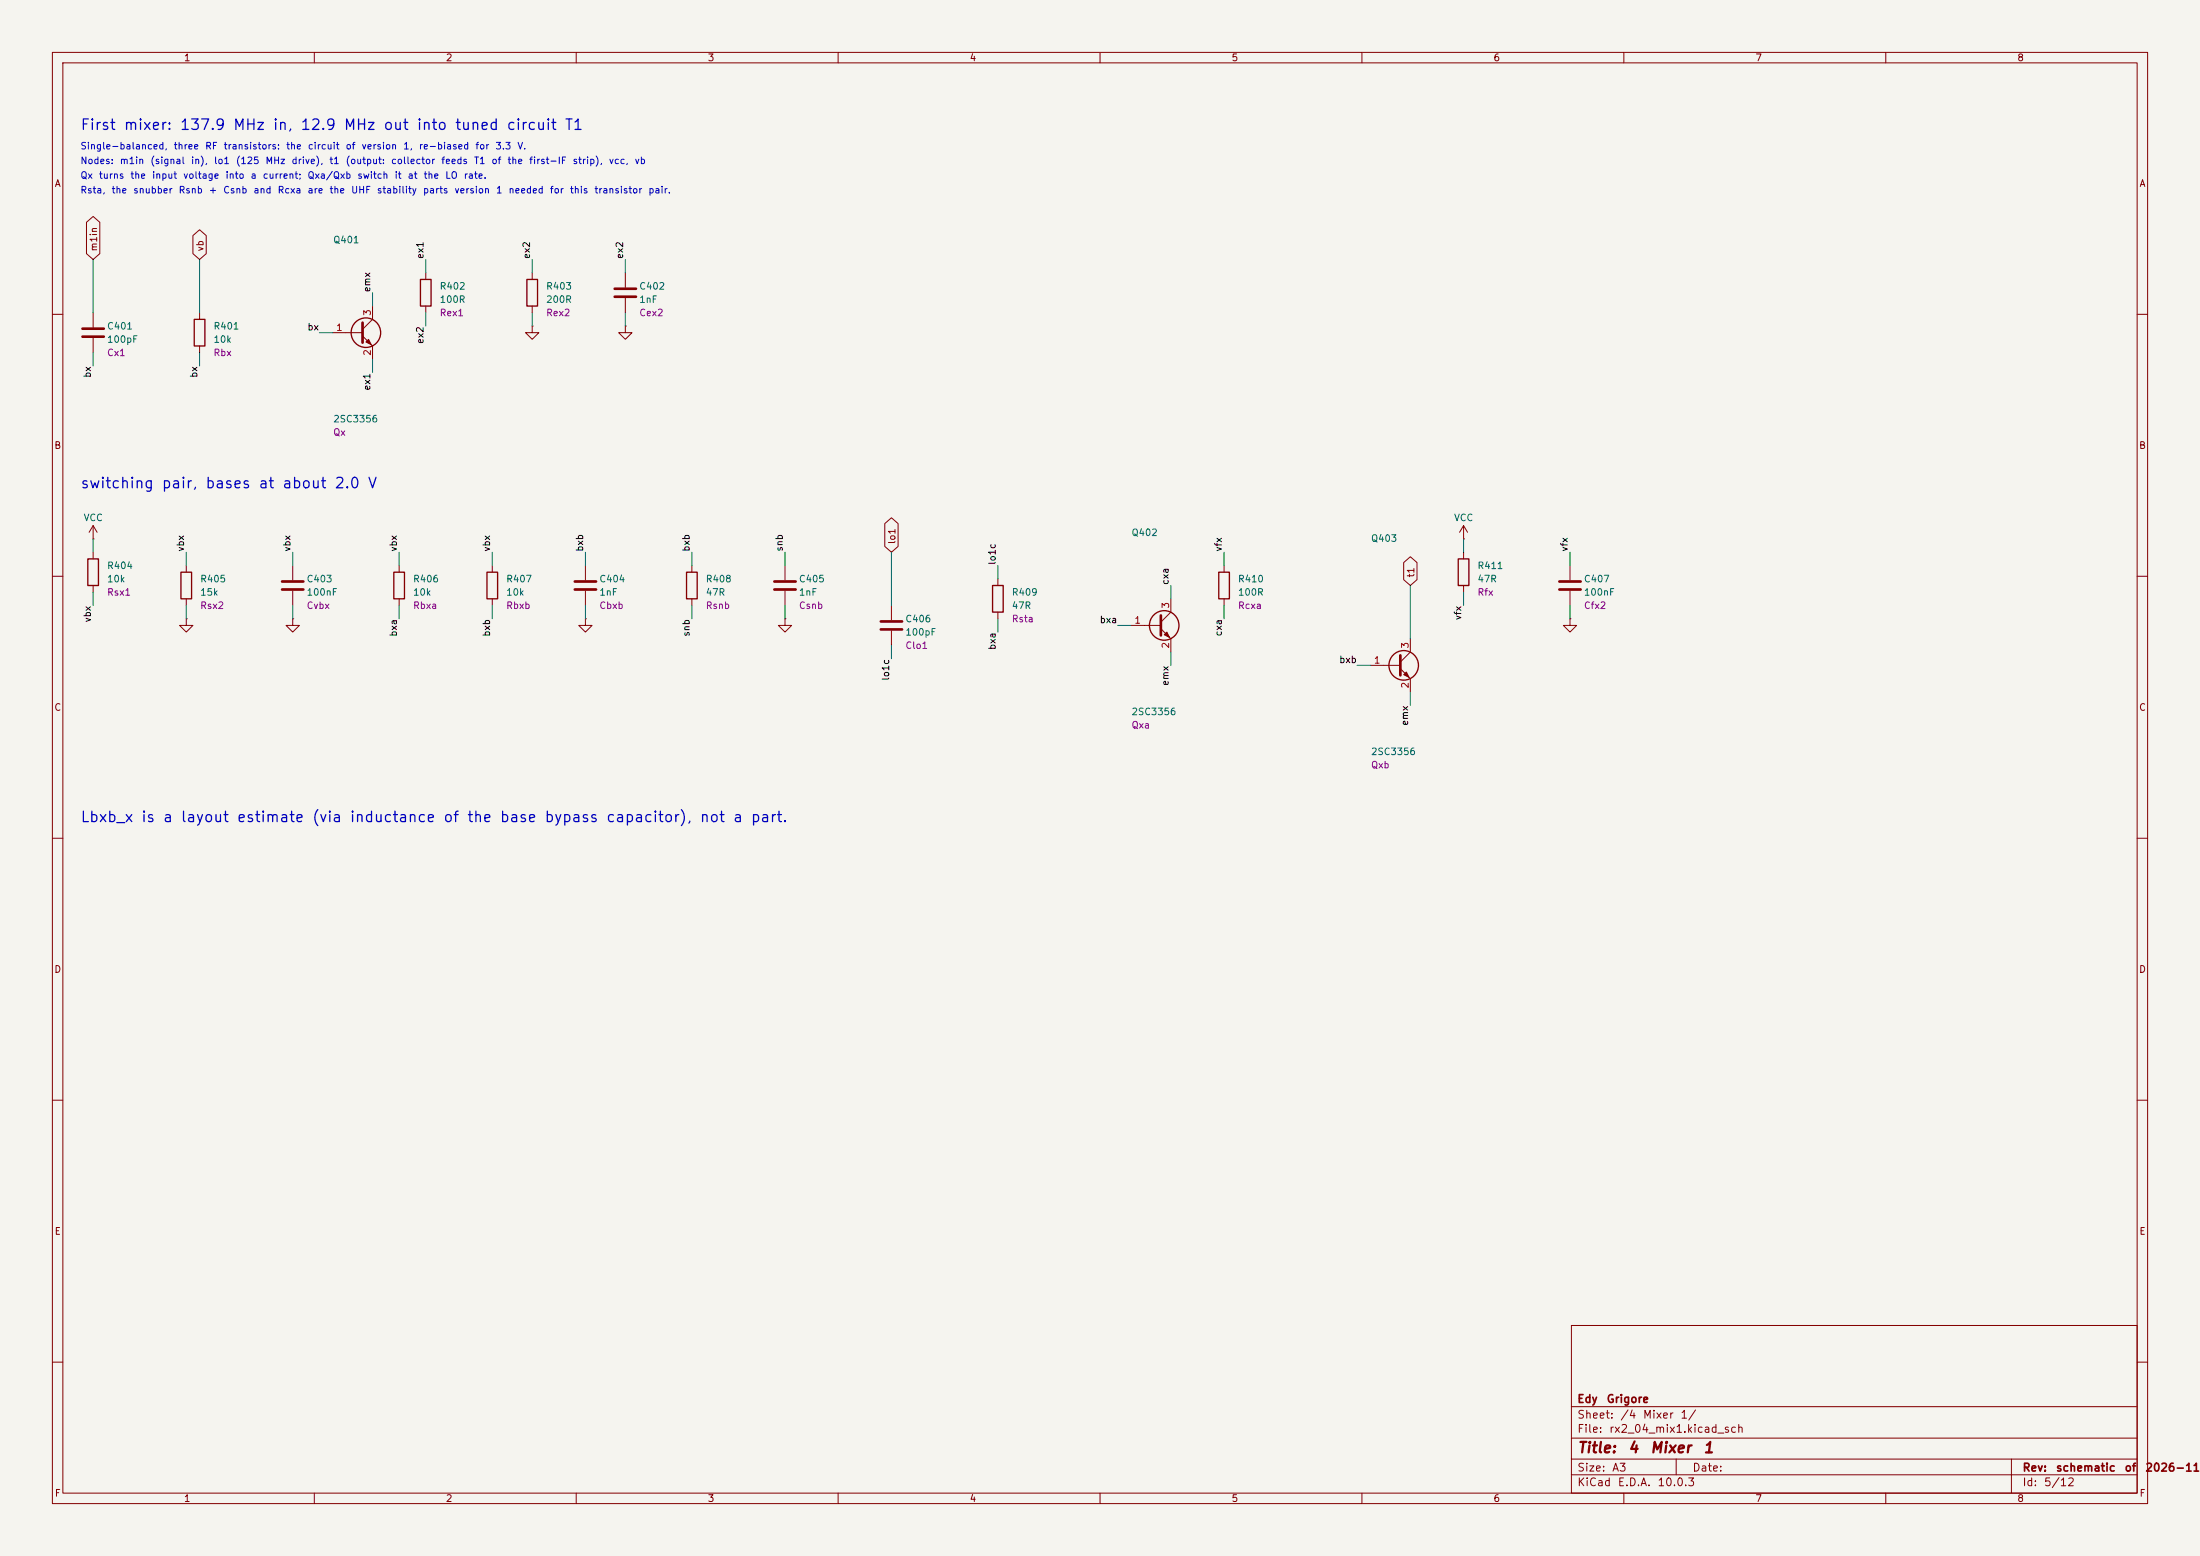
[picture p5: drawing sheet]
(kicad_sch
 (version 20251024)
 (generator "eeschema")
 (generator_version "10.0")
 (paper "A3")
 (title_block
  (title "4 Mixer 1")
  (rev "schematic of 2026-11-14")
  (company "Edy Grigore"))
 (lib_symbols
  (symbol "Device:C"
   (pin_numbers (hide yes))
   (pin_names
    (offset 0.254)) (exclude_from_sim no) (in_bom yes) (on_board yes)
   (in_pos_files yes)
   (duplicate_pin_numbers_are_jumpers no)
   (property "Reference" "C" (at 0.635 2.54 0) (show_name no) (do_not_autoplace no) (effects (font (size 1.27 1.27)) (justify left)))
   (property "Value" "C" (at 0.635 -2.54 0) (show_name no) (do_not_autoplace no) (effects (font (size 1.27 1.27)) (justify left)))
   (property "Footprint" "" (at 0.9652 -3.81 0) (show_name no) (do_not_autoplace no) (hide yes) (effects (font (size 1.27 1.27))))
   (property "Datasheet" "" (at 0 0 0) (show_name no) (do_not_autoplace no) (hide yes) (effects (font (size 1.27 1.27))))
   (property "Description" "Unpolarized capacitor" (at 0 0 0) (show_name no) (do_not_autoplace no) (hide yes) (effects (font (size 1.27 1.27))))
   (symbol "C_0_1"
    (polyline (pts (xy -2.032 0.762) (xy 2.032 0.762)) (stroke (width 0.508) (type default)) (fill (type none)))
    (polyline (pts (xy -2.032 -0.762) (xy 2.032 -0.762)) (stroke (width 0.508) (type default)) (fill (type none))))
   (symbol "C_1_1"
    (pin passive line (at 0 3.81 270) (length 2.794) (name "" (effects (font (size 1.27 1.27)))) (number "1" (effects (font (size 1.27 1.27)))))
    (pin passive line (at 0 -3.81 90) (length 2.794) (name "" (effects (font (size 1.27 1.27)))) (number "2" (effects (font (size 1.27 1.27))))))
   (embedded_fonts no))
  (symbol "Device:R"
   (pin_numbers (hide yes))
   (pin_names
    (offset 0)) (exclude_from_sim no) (in_bom yes) (on_board yes)
   (in_pos_files yes)
   (duplicate_pin_numbers_are_jumpers no)
   (property "Reference" "R" (at 2.032 0 90) (show_name no) (do_not_autoplace no) (effects (font (size 1.27 1.27))))
   (property "Value" "R" (at 0 0 90) (show_name no) (do_not_autoplace no) (effects (font (size 1.27 1.27))))
   (property "Footprint" "" (at -1.778 0 90) (show_name no) (do_not_autoplace no) (hide yes) (effects (font (size 1.27 1.27))))
   (property "Datasheet" "" (at 0 0 0) (show_name no) (do_not_autoplace no) (hide yes) (effects (font (size 1.27 1.27))))
   (property "Description" "Resistor" (at 0 0 0) (show_name no) (do_not_autoplace no) (hide yes) (effects (font (size 1.27 1.27))))
   (symbol "R_0_1"
    (rectangle (start -1.016 -2.54) (end 1.016 2.54) (stroke (width 0.254) (type default)) (fill (type none))))
   (symbol "R_1_1"
    (pin passive line (at 0 3.81 270) (length 1.27) (name "" (effects (font (size 1.27 1.27)))) (number "1" (effects (font (size 1.27 1.27)))))
    (pin passive line (at 0 -3.81 90) (length 1.27) (name "" (effects (font (size 1.27 1.27)))) (number "2" (effects (font (size 1.27 1.27))))))
   (embedded_fonts no))
  (symbol "Transistor_BJT:Q_NPN_BEC"
   (pin_names
    (offset 0) (hide yes)) (exclude_from_sim no) (in_bom yes) (on_board yes)
   (in_pos_files yes)
   (duplicate_pin_numbers_are_jumpers no)
   (property "Reference" "Q" (at 5.08 1.27 0) (show_name no) (do_not_autoplace no) (effects (font (size 1.27 1.27)) (justify left)))
   (property "Value" "Q_NPN_BEC" (at 5.08 -1.27 0) (show_name no) (do_not_autoplace no) (effects (font (size 1.27 1.27)) (justify left)))
   (property "Footprint" "" (at 5.08 2.54 0) (show_name no) (do_not_autoplace no) (hide yes) (effects (font (size 1.27 1.27))))
   (property "Datasheet" "" (at 0 0 0) (show_name no) (do_not_autoplace no) (hide yes) (effects (font (size 1.27 1.27))))
   (property "Description" "NPN transistor, base/emitter/collector" (at 0 0 0) (show_name no) (do_not_autoplace no) (hide yes) (effects (font (size 1.27 1.27))))
   (property "Sim.Device" "NPN" (at 0 0 0) (show_name no) (do_not_autoplace no) (hide yes) (effects (font (size 1.27 1.27))))
   (property "Sim.Pins" "1=B 2=E 3=C" (at 0 0 0) (show_name no) (do_not_autoplace no) (hide yes) (effects (font (size 1.27 1.27))))
   (symbol "Q_NPN_BEC_0_1"
    (polyline (pts (xy -2.54 0) (xy 0.635 0)) (stroke (width 0) (type default)) (fill (type none)))
    (polyline (pts (xy 0.635 1.905) (xy 0.635 -1.905)) (stroke (width 0.508) (type default)) (fill (type none)))
    (circle (center 1.27 0) (radius 2.8194) (stroke (width 0.254) (type default)) (fill (type none))))
   (symbol "Q_NPN_BEC_1_1"
    (polyline (pts (xy 0.635 0.635) (xy 2.54 2.54)) (stroke (width 0) (type default)) (fill (type none)))
    (polyline (pts (xy 0.635 -0.635) (xy 2.54 -2.54)) (stroke (width 0) (type default)) (fill (type none)))
    (polyline (pts (xy 1.27 -1.778) (xy 1.778 -1.27) (xy 2.286 -2.286) (xy 1.27 -1.778)) (stroke (width 0) (type default)) (fill (type outline)))
    (pin input line (at -5.08 0 0) (length 2.54) (name "B" (effects (font (size 1.27 1.27)))) (number "1" (effects (font (size 1.27 1.27)))))
    (pin passive line (at 2.54 -5.08 90) (length 2.54) (name "E" (effects (font (size 1.27 1.27)))) (number "2" (effects (font (size 1.27 1.27)))))
    (pin passive line (at 2.54 5.08 270) (length 2.54) (name "C" (effects (font (size 1.27 1.27)))) (number "3" (effects (font (size 1.27 1.27))))))
   (embedded_fonts no))
  (symbol "power:GND"
   (power global)
   (pin_numbers (hide yes))
   (pin_names
    (offset 0) (hide yes)) (exclude_from_sim no) (in_bom yes) (on_board yes)
   (in_pos_files yes)
   (duplicate_pin_numbers_are_jumpers no)
   (property "Reference" "#PWR" (at 0 -6.35 0) (show_name no) (do_not_autoplace no) (hide yes) (effects (font (size 1.27 1.27))))
   (property "Value" "GND" (at 0 -3.81 0) (show_name no) (do_not_autoplace no) (effects (font (size 1.27 1.27))))
   (property "Footprint" "" (at 0 0 0) (show_name no) (do_not_autoplace no) (hide yes) (effects (font (size 1.27 1.27))))
   (property "Datasheet" "" (at 0 0 0) (show_name no) (do_not_autoplace no) (hide yes) (effects (font (size 1.27 1.27))))
   (property "Description" "Power symbol creates a global label with name \"GND\" , ground" (at 0 0 0) (show_name no) (do_not_autoplace no) (hide yes) (effects (font (size 1.27 1.27))))
   (symbol "GND_0_1"
    (polyline (pts (xy 0 0) (xy 0 -1.27) (xy 1.27 -1.27) (xy 0 -2.54) (xy -1.27 -1.27) (xy 0 -1.27)) (stroke (width 0) (type default)) (fill (type none))))
   (symbol "GND_1_1"
    (pin power_in line (at 0 0 270) (length 0) (name "" (effects (font (size 1.27 1.27)))) (number "1" (effects (font (size 1.27 1.27))))))
   (embedded_fonts no))
  (symbol "power:VCC"
   (power global)
   (pin_numbers (hide yes))
   (pin_names
    (offset 0) (hide yes)) (exclude_from_sim no) (in_bom yes) (on_board yes)
   (in_pos_files yes)
   (duplicate_pin_numbers_are_jumpers no)
   (property "Reference" "#PWR" (at 0 -3.81 0) (show_name no) (do_not_autoplace no) (hide yes) (effects (font (size 1.27 1.27))))
   (property "Value" "VCC" (at 0 3.556 0) (show_name no) (do_not_autoplace no) (effects (font (size 1.27 1.27))))
   (property "Footprint" "" (at 0 0 0) (show_name no) (do_not_autoplace no) (hide yes) (effects (font (size 1.27 1.27))))
   (property "Datasheet" "" (at 0 0 0) (show_name no) (do_not_autoplace no) (hide yes) (effects (font (size 1.27 1.27))))
   (property "Description" "Power symbol creates a global label with name \"VCC\"" (at 0 0 0) (show_name no) (do_not_autoplace no) (hide yes) (effects (font (size 1.27 1.27))))
   (symbol "VCC_0_1"
    (polyline (pts (xy -0.762 1.27) (xy 0 2.54)) (stroke (width 0) (type default)) (fill (type none)))
    (polyline (pts (xy 0 2.54) (xy 0.762 1.27)) (stroke (width 0) (type default)) (fill (type none)))
    (polyline (pts (xy 0 0) (xy 0 2.54)) (stroke (width 0) (type default)) (fill (type none))))
   (symbol "VCC_1_1"
    (pin power_in line (at 0 0 90) (length 0) (name "" (effects (font (size 1.27 1.27)))) (number "1" (effects (font (size 1.27 1.27))))))
   (embedded_fonts no)))
 (text "First mixer: 137.9 MHz in, 12.9 MHz out into tuned circuit T1"
  (exclude_from_sim no)
  (at 15.24 22.86 0)
  (effects (font (size 2 2)) (justify left top)))
 (text "Single-balanced, three RF transistors: the circuit of version 1, re-biased for 3.3 V."
  (exclude_from_sim no)
  (at 15.24 27.36 0)
  (effects (font (size 1.27 1.27)) (justify left top)))
 (text "Nodes: m1in (signal in), lo1 (125 MHz drive), t1 (output: collector feeds T1 of the first-IF strip), vcc, vb"
  (exclude_from_sim no)
  (at 15.24 30.16 0)
  (effects (font (size 1.27 1.27)) (justify left top)))
 (text "Qx turns the input voltage into a current; Qxa/Qxb switch it at the LO rate."
  (exclude_from_sim no)
  (at 15.24 32.96 0)
  (effects (font (size 1.27 1.27)) (justify left top)))
 (text "Rsta, the snubber Rsnb + Csnb and Rcxa are the UHF stability parts version 1 needed for this transistor pair."
  (exclude_from_sim no)
  (at 15.24 35.76 0)
  (effects (font (size 1.27 1.27)) (justify left top)))
 (wire
  (pts (xy 17.78 59.69) (xy 17.78 49.53))
  (stroke (width 0) (type default)))
 (global_label "m1in"
  (shape bidirectional)
  (at 17.78 49.53 90)
  (fields_autoplaced yes)
  (effects (font (size 1.27 1.27)) (justify left))
  (property "Intersheetrefs" "${INTERSHEET_REFS}" (at 17.78 49.53 0) (effects (font (size 1.27 1.27)) (justify left) (hide yes))))
 (wire
  (pts (xy 17.78 67.31) (xy 17.78 69.85))
  (stroke (width 0) (type default)))
 (label "bx"
  (at 17.78 69.85 270)
  (effects (font (size 1.27 1.27)) (justify right bottom)))
 (symbol
  (lib_id "Device:C")
  (at 17.78 63.5 0)
  (unit 1)
  (exclude_from_sim no)
  (in_bom yes)
  (on_board yes)
  (dnp no)
  (property "Reference" "C401" (at 20.32 62.23 0) (effects (font (size 1.27 1.27)) (justify left)))
  (property "Value" "100pF" (at 20.32 64.77 0) (effects (font (size 1.27 1.27)) (justify left)))
  (property "Footprint" "Capacitor_SMD:C_0603_1608Metric" (at 17.78 63.5 0) (effects (font (size 1.27 1.27)) (hide yes)))
  (property "Datasheet" "" (at 17.78 63.5 0) (effects (font (size 1.27 1.27)) (hide yes)))
  (property "Description" "" (at 17.78 63.5 0) (effects (font (size 1.27 1.27)) (hide yes)))
  (property "LCSC" "C14858" (at 17.78 63.5 0) (effects (font (size 1.27 1.27)) (hide yes)))
  (property "MPN" "CL10C101JB8NNNC" (at 17.78 63.5 0) (effects (font (size 1.27 1.27)) (hide yes)))
  (property "Assembly" "JLCPCB" (at 17.78 63.5 0) (effects (font (size 1.27 1.27)) (hide yes)))
  (property "Sim" "Cx1" (at 20.32 67.31 0) (effects (font (size 1.27 1.27)) (justify left)))
  (pin "1")
  (pin "2"))
 (wire
  (pts (xy 38.1 59.69) (xy 38.1 49.53))
  (stroke (width 0) (type default)))
 (global_label "vb"
  (shape bidirectional)
  (at 38.1 49.53 90)
  (fields_autoplaced yes)
  (effects (font (size 1.27 1.27)) (justify left))
  (property "Intersheetrefs" "${INTERSHEET_REFS}" (at 38.1 49.53 0) (effects (font (size 1.27 1.27)) (justify left) (hide yes))))
 (wire
  (pts (xy 38.1 67.31) (xy 38.1 69.85))
  (stroke (width 0) (type default)))
 (label "bx"
  (at 38.1 69.85 270)
  (effects (font (size 1.27 1.27)) (justify right bottom)))
 (symbol
  (lib_id "Device:R")
  (at 38.1 63.5 0)
  (unit 1)
  (exclude_from_sim no)
  (in_bom yes)
  (on_board yes)
  (dnp no)
  (property "Reference" "R401" (at 40.64 62.23 0) (effects (font (size 1.27 1.27)) (justify left)))
  (property "Value" "10k" (at 40.64 64.77 0) (effects (font (size 1.27 1.27)) (justify left)))
  (property "Footprint" "Resistor_SMD:R_0603_1608Metric" (at 38.1 63.5 0) (effects (font (size 1.27 1.27)) (hide yes)))
  (property "Datasheet" "" (at 38.1 63.5 0) (effects (font (size 1.27 1.27)) (hide yes)))
  (property "Description" "" (at 38.1 63.5 0) (effects (font (size 1.27 1.27)) (hide yes)))
  (property "LCSC" "C25804" (at 38.1 63.5 0) (effects (font (size 1.27 1.27)) (hide yes)))
  (property "MPN" "0603WAF1002T5E" (at 38.1 63.5 0) (effects (font (size 1.27 1.27)) (hide yes)))
  (property "Assembly" "JLCPCB" (at 38.1 63.5 0) (effects (font (size 1.27 1.27)) (hide yes)))
  (property "Sim" "Rbx" (at 40.64 67.31 0) (effects (font (size 1.27 1.27)) (justify left)))
  (pin "1")
  (pin "2"))
 (wire
  (pts (xy 71.12 58.42) (xy 71.12 55.88))
  (stroke (width 0) (type default)))
 (label "emx"
  (at 71.12 55.88 90)
  (effects (font (size 1.27 1.27)) (justify left bottom)))
 (wire
  (pts (xy 63.5 63.5) (xy 60.96 63.5))
  (stroke (width 0) (type default)))
 (label "bx"
  (at 60.96 63.5 180)
  (effects (font (size 1.27 1.27)) (justify right bottom)))
 (wire
  (pts (xy 71.12 68.58) (xy 71.12 71.12))
  (stroke (width 0) (type default)))
 (label "ex1"
  (at 71.12 71.12 270)
  (effects (font (size 1.27 1.27)) (justify right bottom)))
 (symbol
  (lib_id "Transistor_BJT:Q_NPN_BEC")
  (at 68.58 63.5 0)
  (unit 1)
  (exclude_from_sim no)
  (in_bom yes)
  (on_board yes)
  (dnp no)
  (property "Reference" "Q401" (at 63.5 45.77 0) (effects (font (size 1.27 1.27)) (justify left)))
  (property "Value" "2SC3356" (at 63.5 79.96 0) (effects (font (size 1.27 1.27)) (justify left)))
  (property "Footprint" "Package_TO_SOT_SMD:SOT-23" (at 68.58 63.5 0) (effects (font (size 1.27 1.27)) (hide yes)))
  (property "Datasheet" "" (at 68.58 63.5 0) (effects (font (size 1.27 1.27)) (hide yes)))
  (property "Description" "" (at 68.58 63.5 0) (effects (font (size 1.27 1.27)) (hide yes)))
  (property "LCSC" "C28646266" (at 68.58 63.5 0) (effects (font (size 1.27 1.27)) (hide yes)))
  (property "MPN" "2SC3356" (at 68.58 63.5 0) (effects (font (size 1.27 1.27)) (hide yes)))
  (property "Assembly" "JLCPCB" (at 68.58 63.5 0) (effects (font (size 1.27 1.27)) (hide yes)))
  (property "Sim" "Qx" (at 63.5 82.5 0) (effects (font (size 1.27 1.27)) (justify left)))
  (pin "1")
  (pin "2")
  (pin "3"))
 (wire
  (pts (xy 81.28 52.07) (xy 81.28 49.53))
  (stroke (width 0) (type default)))
 (label "ex1"
  (at 81.28 49.53 90)
  (effects (font (size 1.27 1.27)) (justify left bottom)))
 (wire
  (pts (xy 81.28 59.69) (xy 81.28 62.23))
  (stroke (width 0) (type default)))
 (label "ex2"
  (at 81.28 62.23 270)
  (effects (font (size 1.27 1.27)) (justify right bottom)))
 (symbol
  (lib_id "Device:R")
  (at 81.28 55.88 0)
  (unit 1)
  (exclude_from_sim no)
  (in_bom yes)
  (on_board yes)
  (dnp no)
  (property "Reference" "R402" (at 83.82 54.61 0) (effects (font (size 1.27 1.27)) (justify left)))
  (property "Value" "100R" (at 83.82 57.15 0) (effects (font (size 1.27 1.27)) (justify left)))
  (property "Footprint" "Resistor_SMD:R_0603_1608Metric" (at 81.28 55.88 0) (effects (font (size 1.27 1.27)) (hide yes)))
  (property "Datasheet" "" (at 81.28 55.88 0) (effects (font (size 1.27 1.27)) (hide yes)))
  (property "Description" "" (at 81.28 55.88 0) (effects (font (size 1.27 1.27)) (hide yes)))
  (property "LCSC" "C22775" (at 81.28 55.88 0) (effects (font (size 1.27 1.27)) (hide yes)))
  (property "MPN" "0603WAF1000T5E" (at 81.28 55.88 0) (effects (font (size 1.27 1.27)) (hide yes)))
  (property "Assembly" "JLCPCB" (at 81.28 55.88 0) (effects (font (size 1.27 1.27)) (hide yes)))
  (property "Sim" "Rex1" (at 83.82 59.69 0) (effects (font (size 1.27 1.27)) (justify left)))
  (pin "1")
  (pin "2"))
 (wire
  (pts (xy 101.6 52.07) (xy 101.6 49.53))
  (stroke (width 0) (type default)))
 (label "ex2"
  (at 101.6 49.53 90)
  (effects (font (size 1.27 1.27)) (justify left bottom)))
 (wire
  (pts (xy 101.6 59.69) (xy 101.6 62.23))
  (stroke (width 0) (type default)))
 (symbol
  (lib_id "power:GND")
  (at 101.6 62.23 0)
  (unit 1)
  (exclude_from_sim no)
  (in_bom yes)
  (on_board yes)
  (dnp no)
  (property "Reference" "#PWR04001" (at 101.6 66.294 0) (effects (font (size 1.27 1.27)) (hide yes)))
  (property "Value" "GND" (at 101.6 66.294 0) (effects (font (size 1.27 1.27)) (hide yes)))
  (property "Footprint" "" (at 101.6 66.294 0) (effects (font (size 1.27 1.27)) (hide yes)))
  (property "Datasheet" "" (at 101.6 66.294 0) (effects (font (size 1.27 1.27)) (hide yes)))
  (property "Description" "" (at 101.6 66.294 0) (effects (font (size 1.27 1.27)) (hide yes)))
  (pin "1"))
 (symbol
  (lib_id "Device:R")
  (at 101.6 55.88 0)
  (unit 1)
  (exclude_from_sim no)
  (in_bom yes)
  (on_board yes)
  (dnp no)
  (property "Reference" "R403" (at 104.14 54.61 0) (effects (font (size 1.27 1.27)) (justify left)))
  (property "Value" "200R" (at 104.14 57.15 0) (effects (font (size 1.27 1.27)) (justify left)))
  (property "Footprint" "Resistor_SMD:R_0603_1608Metric" (at 101.6 55.88 0) (effects (font (size 1.27 1.27)) (hide yes)))
  (property "Datasheet" "" (at 101.6 55.88 0) (effects (font (size 1.27 1.27)) (hide yes)))
  (property "Description" "" (at 101.6 55.88 0) (effects (font (size 1.27 1.27)) (hide yes)))
  (property "LCSC" "C8218" (at 101.6 55.88 0) (effects (font (size 1.27 1.27)) (hide yes)))
  (property "MPN" "0603WAF2000T5E" (at 101.6 55.88 0) (effects (font (size 1.27 1.27)) (hide yes)))
  (property "Assembly" "JLCPCB" (at 101.6 55.88 0) (effects (font (size 1.27 1.27)) (hide yes)))
  (property "Sim" "Rex2" (at 104.14 59.69 0) (effects (font (size 1.27 1.27)) (justify left)))
  (pin "1")
  (pin "2"))
 (wire
  (pts (xy 119.38 52.07) (xy 119.38 49.53))
  (stroke (width 0) (type default)))
 (label "ex2"
  (at 119.38 49.53 90)
  (effects (font (size 1.27 1.27)) (justify left bottom)))
 (wire
  (pts (xy 119.38 59.69) (xy 119.38 62.23))
  (stroke (width 0) (type default)))
 (symbol
  (lib_id "power:GND")
  (at 119.38 62.23 0)
  (unit 1)
  (exclude_from_sim no)
  (in_bom yes)
  (on_board yes)
  (dnp no)
  (property "Reference" "#PWR04002" (at 119.38 66.294 0) (effects (font (size 1.27 1.27)) (hide yes)))
  (property "Value" "GND" (at 119.38 66.294 0) (effects (font (size 1.27 1.27)) (hide yes)))
  (property "Footprint" "" (at 119.38 66.294 0) (effects (font (size 1.27 1.27)) (hide yes)))
  (property "Datasheet" "" (at 119.38 66.294 0) (effects (font (size 1.27 1.27)) (hide yes)))
  (property "Description" "" (at 119.38 66.294 0) (effects (font (size 1.27 1.27)) (hide yes)))
  (pin "1"))
 (symbol
  (lib_id "Device:C")
  (at 119.38 55.88 0)
  (unit 1)
  (exclude_from_sim no)
  (in_bom yes)
  (on_board yes)
  (dnp no)
  (property "Reference" "C402" (at 121.92 54.61 0) (effects (font (size 1.27 1.27)) (justify left)))
  (property "Value" "1nF" (at 121.92 57.15 0) (effects (font (size 1.27 1.27)) (justify left)))
  (property "Footprint" "Capacitor_SMD:C_0603_1608Metric" (at 119.38 55.88 0) (effects (font (size 1.27 1.27)) (hide yes)))
  (property "Datasheet" "" (at 119.38 55.88 0) (effects (font (size 1.27 1.27)) (hide yes)))
  (property "Description" "" (at 119.38 55.88 0) (effects (font (size 1.27 1.27)) (hide yes)))
  (property "LCSC" "C1588" (at 119.38 55.88 0) (effects (font (size 1.27 1.27)) (hide yes)))
  (property "MPN" "CL10B102KB8NNNC" (at 119.38 55.88 0) (effects (font (size 1.27 1.27)) (hide yes)))
  (property "Assembly" "JLCPCB" (at 119.38 55.88 0) (effects (font (size 1.27 1.27)) (hide yes)))
  (property "Sim" "Cex2" (at 121.92 59.69 0) (effects (font (size 1.27 1.27)) (justify left)))
  (pin "1")
  (pin "2"))
 (text "switching pair, bases at about 2.0 V"
  (exclude_from_sim no)
  (at 15.24 91.26 0)
  (effects (font (size 2 2)) (justify left top)))
 (wire
  (pts (xy 17.78 105.41) (xy 17.78 102.87))
  (stroke (width 0) (type default)))
 (symbol
  (lib_id "power:VCC")
  (at 17.78 102.87 0)
  (unit 1)
  (exclude_from_sim no)
  (in_bom yes)
  (on_board yes)
  (dnp no)
  (property "Reference" "#PWR04003" (at 17.78 98.806 0) (effects (font (size 1.27 1.27)) (hide yes)))
  (property "Value" "VCC" (at 17.78 98.806 0) (effects (font (size 1.27 1.27))))
  (property "Footprint" "" (at 17.78 98.806 0) (effects (font (size 1.27 1.27)) (hide yes)))
  (property "Datasheet" "" (at 17.78 98.806 0) (effects (font (size 1.27 1.27)) (hide yes)))
  (property "Description" "" (at 17.78 98.806 0) (effects (font (size 1.27 1.27)) (hide yes)))
  (pin "1"))
 (wire
  (pts (xy 17.78 113.03) (xy 17.78 115.57))
  (stroke (width 0) (type default)))
 (label "vbx"
  (at 17.78 115.57 270)
  (effects (font (size 1.27 1.27)) (justify right bottom)))
 (symbol
  (lib_id "Device:R")
  (at 17.78 109.22 0)
  (unit 1)
  (exclude_from_sim no)
  (in_bom yes)
  (on_board yes)
  (dnp no)
  (property "Reference" "R404" (at 20.32 107.95 0) (effects (font (size 1.27 1.27)) (justify left)))
  (property "Value" "10k" (at 20.32 110.49 0) (effects (font (size 1.27 1.27)) (justify left)))
  (property "Footprint" "Resistor_SMD:R_0603_1608Metric" (at 17.78 109.22 0) (effects (font (size 1.27 1.27)) (hide yes)))
  (property "Datasheet" "" (at 17.78 109.22 0) (effects (font (size 1.27 1.27)) (hide yes)))
  (property "Description" "" (at 17.78 109.22 0) (effects (font (size 1.27 1.27)) (hide yes)))
  (property "LCSC" "C25804" (at 17.78 109.22 0) (effects (font (size 1.27 1.27)) (hide yes)))
  (property "MPN" "0603WAF1002T5E" (at 17.78 109.22 0) (effects (font (size 1.27 1.27)) (hide yes)))
  (property "Assembly" "JLCPCB" (at 17.78 109.22 0) (effects (font (size 1.27 1.27)) (hide yes)))
  (property "Sim" "Rsx1" (at 20.32 113.03 0) (effects (font (size 1.27 1.27)) (justify left)))
  (pin "1")
  (pin "2"))
 (wire
  (pts (xy 35.56 107.95) (xy 35.56 105.41))
  (stroke (width 0) (type default)))
 (label "vbx"
  (at 35.56 105.41 90)
  (effects (font (size 1.27 1.27)) (justify left bottom)))
 (wire
  (pts (xy 35.56 115.57) (xy 35.56 118.11))
  (stroke (width 0) (type default)))
 (symbol
  (lib_id "power:GND")
  (at 35.56 118.11 0)
  (unit 1)
  (exclude_from_sim no)
  (in_bom yes)
  (on_board yes)
  (dnp no)
  (property "Reference" "#PWR04004" (at 35.56 122.174 0) (effects (font (size 1.27 1.27)) (hide yes)))
  (property "Value" "GND" (at 35.56 122.174 0) (effects (font (size 1.27 1.27)) (hide yes)))
  (property "Footprint" "" (at 35.56 122.174 0) (effects (font (size 1.27 1.27)) (hide yes)))
  (property "Datasheet" "" (at 35.56 122.174 0) (effects (font (size 1.27 1.27)) (hide yes)))
  (property "Description" "" (at 35.56 122.174 0) (effects (font (size 1.27 1.27)) (hide yes)))
  (pin "1"))
 (symbol
  (lib_id "Device:R")
  (at 35.56 111.76 0)
  (unit 1)
  (exclude_from_sim no)
  (in_bom yes)
  (on_board yes)
  (dnp no)
  (property "Reference" "R405" (at 38.1 110.49 0) (effects (font (size 1.27 1.27)) (justify left)))
  (property "Value" "15k" (at 38.1 113.03 0) (effects (font (size 1.27 1.27)) (justify left)))
  (property "Footprint" "Resistor_SMD:R_0603_1608Metric" (at 35.56 111.76 0) (effects (font (size 1.27 1.27)) (hide yes)))
  (property "Datasheet" "" (at 35.56 111.76 0) (effects (font (size 1.27 1.27)) (hide yes)))
  (property "Description" "" (at 35.56 111.76 0) (effects (font (size 1.27 1.27)) (hide yes)))
  (property "LCSC" "C22809" (at 35.56 111.76 0) (effects (font (size 1.27 1.27)) (hide yes)))
  (property "MPN" "0603WAF1502T5E" (at 35.56 111.76 0) (effects (font (size 1.27 1.27)) (hide yes)))
  (property "Assembly" "JLCPCB" (at 35.56 111.76 0) (effects (font (size 1.27 1.27)) (hide yes)))
  (property "Sim" "Rsx2" (at 38.1 115.57 0) (effects (font (size 1.27 1.27)) (justify left)))
  (pin "1")
  (pin "2"))
 (wire
  (pts (xy 55.88 107.95) (xy 55.88 105.41))
  (stroke (width 0) (type default)))
 (label "vbx"
  (at 55.88 105.41 90)
  (effects (font (size 1.27 1.27)) (justify left bottom)))
 (wire
  (pts (xy 55.88 115.57) (xy 55.88 118.11))
  (stroke (width 0) (type default)))
 (symbol
  (lib_id "power:GND")
  (at 55.88 118.11 0)
  (unit 1)
  (exclude_from_sim no)
  (in_bom yes)
  (on_board yes)
  (dnp no)
  (property "Reference" "#PWR04005" (at 55.88 122.174 0) (effects (font (size 1.27 1.27)) (hide yes)))
  (property "Value" "GND" (at 55.88 122.174 0) (effects (font (size 1.27 1.27)) (hide yes)))
  (property "Footprint" "" (at 55.88 122.174 0) (effects (font (size 1.27 1.27)) (hide yes)))
  (property "Datasheet" "" (at 55.88 122.174 0) (effects (font (size 1.27 1.27)) (hide yes)))
  (property "Description" "" (at 55.88 122.174 0) (effects (font (size 1.27 1.27)) (hide yes)))
  (pin "1"))
 (symbol
  (lib_id "Device:C")
  (at 55.88 111.76 0)
  (unit 1)
  (exclude_from_sim no)
  (in_bom yes)
  (on_board yes)
  (dnp no)
  (property "Reference" "C403" (at 58.42 110.49 0) (effects (font (size 1.27 1.27)) (justify left)))
  (property "Value" "100nF" (at 58.42 113.03 0) (effects (font (size 1.27 1.27)) (justify left)))
  (property "Footprint" "Capacitor_SMD:C_0603_1608Metric" (at 55.88 111.76 0) (effects (font (size 1.27 1.27)) (hide yes)))
  (property "Datasheet" "" (at 55.88 111.76 0) (effects (font (size 1.27 1.27)) (hide yes)))
  (property "Description" "" (at 55.88 111.76 0) (effects (font (size 1.27 1.27)) (hide yes)))
  (property "LCSC" "C14663" (at 55.88 111.76 0) (effects (font (size 1.27 1.27)) (hide yes)))
  (property "MPN" "CC0603KRX7R9BB104" (at 55.88 111.76 0) (effects (font (size 1.27 1.27)) (hide yes)))
  (property "Assembly" "JLCPCB" (at 55.88 111.76 0) (effects (font (size 1.27 1.27)) (hide yes)))
  (property "Sim" "Cvbx" (at 58.42 115.57 0) (effects (font (size 1.27 1.27)) (justify left)))
  (pin "1")
  (pin "2"))
 (wire
  (pts (xy 76.2 107.95) (xy 76.2 105.41))
  (stroke (width 0) (type default)))
 (label "vbx"
  (at 76.2 105.41 90)
  (effects (font (size 1.27 1.27)) (justify left bottom)))
 (wire
  (pts (xy 76.2 115.57) (xy 76.2 118.11))
  (stroke (width 0) (type default)))
 (label "bxa"
  (at 76.2 118.11 270)
  (effects (font (size 1.27 1.27)) (justify right bottom)))
 (symbol
  (lib_id "Device:R")
  (at 76.2 111.76 0)
  (unit 1)
  (exclude_from_sim no)
  (in_bom yes)
  (on_board yes)
  (dnp no)
  (property "Reference" "R406" (at 78.74 110.49 0) (effects (font (size 1.27 1.27)) (justify left)))
  (property "Value" "10k" (at 78.74 113.03 0) (effects (font (size 1.27 1.27)) (justify left)))
  (property "Footprint" "Resistor_SMD:R_0603_1608Metric" (at 76.2 111.76 0) (effects (font (size 1.27 1.27)) (hide yes)))
  (property "Datasheet" "" (at 76.2 111.76 0) (effects (font (size 1.27 1.27)) (hide yes)))
  (property "Description" "" (at 76.2 111.76 0) (effects (font (size 1.27 1.27)) (hide yes)))
  (property "LCSC" "C25804" (at 76.2 111.76 0) (effects (font (size 1.27 1.27)) (hide yes)))
  (property "MPN" "0603WAF1002T5E" (at 76.2 111.76 0) (effects (font (size 1.27 1.27)) (hide yes)))
  (property "Assembly" "JLCPCB" (at 76.2 111.76 0) (effects (font (size 1.27 1.27)) (hide yes)))
  (property "Sim" "Rbxa" (at 78.74 115.57 0) (effects (font (size 1.27 1.27)) (justify left)))
  (pin "1")
  (pin "2"))
 (wire
  (pts (xy 93.98 107.95) (xy 93.98 105.41))
  (stroke (width 0) (type default)))
 (label "vbx"
  (at 93.98 105.41 90)
  (effects (font (size 1.27 1.27)) (justify left bottom)))
 (wire
  (pts (xy 93.98 115.57) (xy 93.98 118.11))
  (stroke (width 0) (type default)))
 (label "bxb"
  (at 93.98 118.11 270)
  (effects (font (size 1.27 1.27)) (justify right bottom)))
 (symbol
  (lib_id "Device:R")
  (at 93.98 111.76 0)
  (unit 1)
  (exclude_from_sim no)
  (in_bom yes)
  (on_board yes)
  (dnp no)
  (property "Reference" "R407" (at 96.52 110.49 0) (effects (font (size 1.27 1.27)) (justify left)))
  (property "Value" "10k" (at 96.52 113.03 0) (effects (font (size 1.27 1.27)) (justify left)))
  (property "Footprint" "Resistor_SMD:R_0603_1608Metric" (at 93.98 111.76 0) (effects (font (size 1.27 1.27)) (hide yes)))
  (property "Datasheet" "" (at 93.98 111.76 0) (effects (font (size 1.27 1.27)) (hide yes)))
  (property "Description" "" (at 93.98 111.76 0) (effects (font (size 1.27 1.27)) (hide yes)))
  (property "LCSC" "C25804" (at 93.98 111.76 0) (effects (font (size 1.27 1.27)) (hide yes)))
  (property "MPN" "0603WAF1002T5E" (at 93.98 111.76 0) (effects (font (size 1.27 1.27)) (hide yes)))
  (property "Assembly" "JLCPCB" (at 93.98 111.76 0) (effects (font (size 1.27 1.27)) (hide yes)))
  (property "Sim" "Rbxb" (at 96.52 115.57 0) (effects (font (size 1.27 1.27)) (justify left)))
  (pin "1")
  (pin "2"))
 (wire
  (pts (xy 111.76 107.95) (xy 111.76 105.41))
  (stroke (width 0) (type default)))
 (label "bxb"
  (at 111.76 105.41 90)
  (effects (font (size 1.27 1.27)) (justify left bottom)))
 (wire
  (pts (xy 111.76 115.57) (xy 111.76 118.11))
  (stroke (width 0) (type default)))
 (symbol
  (lib_id "power:GND")
  (at 111.76 118.11 0)
  (unit 1)
  (exclude_from_sim no)
  (in_bom yes)
  (on_board yes)
  (dnp no)
  (property "Reference" "#PWR04006" (at 111.76 122.174 0) (effects (font (size 1.27 1.27)) (hide yes)))
  (property "Value" "GND" (at 111.76 122.174 0) (effects (font (size 1.27 1.27)) (hide yes)))
  (property "Footprint" "" (at 111.76 122.174 0) (effects (font (size 1.27 1.27)) (hide yes)))
  (property "Datasheet" "" (at 111.76 122.174 0) (effects (font (size 1.27 1.27)) (hide yes)))
  (property "Description" "" (at 111.76 122.174 0) (effects (font (size 1.27 1.27)) (hide yes)))
  (pin "1"))
 (symbol
  (lib_id "Device:C")
  (at 111.76 111.76 0)
  (unit 1)
  (exclude_from_sim no)
  (in_bom yes)
  (on_board yes)
  (dnp no)
  (property "Reference" "C404" (at 114.3 110.49 0) (effects (font (size 1.27 1.27)) (justify left)))
  (property "Value" "1nF" (at 114.3 113.03 0) (effects (font (size 1.27 1.27)) (justify left)))
  (property "Footprint" "Capacitor_SMD:C_0603_1608Metric" (at 111.76 111.76 0) (effects (font (size 1.27 1.27)) (hide yes)))
  (property "Datasheet" "" (at 111.76 111.76 0) (effects (font (size 1.27 1.27)) (hide yes)))
  (property "Description" "" (at 111.76 111.76 0) (effects (font (size 1.27 1.27)) (hide yes)))
  (property "LCSC" "C1588" (at 111.76 111.76 0) (effects (font (size 1.27 1.27)) (hide yes)))
  (property "MPN" "CL10B102KB8NNNC" (at 111.76 111.76 0) (effects (font (size 1.27 1.27)) (hide yes)))
  (property "Assembly" "JLCPCB" (at 111.76 111.76 0) (effects (font (size 1.27 1.27)) (hide yes)))
  (property "Sim" "Cbxb" (at 114.3 115.57 0) (effects (font (size 1.27 1.27)) (justify left)))
  (pin "1")
  (pin "2"))
 (wire
  (pts (xy 132.08 107.95) (xy 132.08 105.41))
  (stroke (width 0) (type default)))
 (label "bxb"
  (at 132.08 105.41 90)
  (effects (font (size 1.27 1.27)) (justify left bottom)))
 (wire
  (pts (xy 132.08 115.57) (xy 132.08 118.11))
  (stroke (width 0) (type default)))
 (label "snb"
  (at 132.08 118.11 270)
  (effects (font (size 1.27 1.27)) (justify right bottom)))
 (symbol
  (lib_id "Device:R")
  (at 132.08 111.76 0)
  (unit 1)
  (exclude_from_sim no)
  (in_bom yes)
  (on_board yes)
  (dnp no)
  (property "Reference" "R408" (at 134.62 110.49 0) (effects (font (size 1.27 1.27)) (justify left)))
  (property "Value" "47R" (at 134.62 113.03 0) (effects (font (size 1.27 1.27)) (justify left)))
  (property "Footprint" "Resistor_SMD:R_0603_1608Metric" (at 132.08 111.76 0) (effects (font (size 1.27 1.27)) (hide yes)))
  (property "Datasheet" "" (at 132.08 111.76 0) (effects (font (size 1.27 1.27)) (hide yes)))
  (property "Description" "" (at 132.08 111.76 0) (effects (font (size 1.27 1.27)) (hide yes)))
  (property "LCSC" "C23182" (at 132.08 111.76 0) (effects (font (size 1.27 1.27)) (hide yes)))
  (property "MPN" "0603WAF470JT5E" (at 132.08 111.76 0) (effects (font (size 1.27 1.27)) (hide yes)))
  (property "Assembly" "JLCPCB" (at 132.08 111.76 0) (effects (font (size 1.27 1.27)) (hide yes)))
  (property "Sim" "Rsnb" (at 134.62 115.57 0) (effects (font (size 1.27 1.27)) (justify left)))
  (pin "1")
  (pin "2"))
 (wire
  (pts (xy 149.86 107.95) (xy 149.86 105.41))
  (stroke (width 0) (type default)))
 (label "snb"
  (at 149.86 105.41 90)
  (effects (font (size 1.27 1.27)) (justify left bottom)))
 (wire
  (pts (xy 149.86 115.57) (xy 149.86 118.11))
  (stroke (width 0) (type default)))
 (symbol
  (lib_id "power:GND")
  (at 149.86 118.11 0)
  (unit 1)
  (exclude_from_sim no)
  (in_bom yes)
  (on_board yes)
  (dnp no)
  (property "Reference" "#PWR04007" (at 149.86 122.174 0) (effects (font (size 1.27 1.27)) (hide yes)))
  (property "Value" "GND" (at 149.86 122.174 0) (effects (font (size 1.27 1.27)) (hide yes)))
  (property "Footprint" "" (at 149.86 122.174 0) (effects (font (size 1.27 1.27)) (hide yes)))
  (property "Datasheet" "" (at 149.86 122.174 0) (effects (font (size 1.27 1.27)) (hide yes)))
  (property "Description" "" (at 149.86 122.174 0) (effects (font (size 1.27 1.27)) (hide yes)))
  (pin "1"))
 (symbol
  (lib_id "Device:C")
  (at 149.86 111.76 0)
  (unit 1)
  (exclude_from_sim no)
  (in_bom yes)
  (on_board yes)
  (dnp no)
  (property "Reference" "C405" (at 152.4 110.49 0) (effects (font (size 1.27 1.27)) (justify left)))
  (property "Value" "1nF" (at 152.4 113.03 0) (effects (font (size 1.27 1.27)) (justify left)))
  (property "Footprint" "Capacitor_SMD:C_0603_1608Metric" (at 149.86 111.76 0) (effects (font (size 1.27 1.27)) (hide yes)))
  (property "Datasheet" "" (at 149.86 111.76 0) (effects (font (size 1.27 1.27)) (hide yes)))
  (property "Description" "" (at 149.86 111.76 0) (effects (font (size 1.27 1.27)) (hide yes)))
  (property "LCSC" "C1588" (at 149.86 111.76 0) (effects (font (size 1.27 1.27)) (hide yes)))
  (property "MPN" "CL10B102KB8NNNC" (at 149.86 111.76 0) (effects (font (size 1.27 1.27)) (hide yes)))
  (property "Assembly" "JLCPCB" (at 149.86 111.76 0) (effects (font (size 1.27 1.27)) (hide yes)))
  (property "Sim" "Csnb" (at 152.4 115.57 0) (effects (font (size 1.27 1.27)) (justify left)))
  (pin "1")
  (pin "2"))
 (wire
  (pts (xy 170.18 115.57) (xy 170.18 105.41))
  (stroke (width 0) (type default)))
 (global_label "lo1"
  (shape bidirectional)
  (at 170.18 105.41 90)
  (fields_autoplaced yes)
  (effects (font (size 1.27 1.27)) (justify left))
  (property "Intersheetrefs" "${INTERSHEET_REFS}" (at 170.18 105.41 0) (effects (font (size 1.27 1.27)) (justify left) (hide yes))))
 (wire
  (pts (xy 170.18 123.19) (xy 170.18 125.73))
  (stroke (width 0) (type default)))
 (label "lo1c"
  (at 170.18 125.73 270)
  (effects (font (size 1.27 1.27)) (justify right bottom)))
 (symbol
  (lib_id "Device:C")
  (at 170.18 119.38 0)
  (unit 1)
  (exclude_from_sim no)
  (in_bom yes)
  (on_board yes)
  (dnp no)
  (property "Reference" "C406" (at 172.72 118.11 0) (effects (font (size 1.27 1.27)) (justify left)))
  (property "Value" "100pF" (at 172.72 120.65 0) (effects (font (size 1.27 1.27)) (justify left)))
  (property "Footprint" "Capacitor_SMD:C_0603_1608Metric" (at 170.18 119.38 0) (effects (font (size 1.27 1.27)) (hide yes)))
  (property "Datasheet" "" (at 170.18 119.38 0) (effects (font (size 1.27 1.27)) (hide yes)))
  (property "Description" "" (at 170.18 119.38 0) (effects (font (size 1.27 1.27)) (hide yes)))
  (property "LCSC" "C14858" (at 170.18 119.38 0) (effects (font (size 1.27 1.27)) (hide yes)))
  (property "MPN" "CL10C101JB8NNNC" (at 170.18 119.38 0) (effects (font (size 1.27 1.27)) (hide yes)))
  (property "Assembly" "JLCPCB" (at 170.18 119.38 0) (effects (font (size 1.27 1.27)) (hide yes)))
  (property "Sim" "Clo1" (at 172.72 123.19 0) (effects (font (size 1.27 1.27)) (justify left)))
  (pin "1")
  (pin "2"))
 (wire
  (pts (xy 190.5 110.49) (xy 190.5 107.95))
  (stroke (width 0) (type default)))
 (label "lo1c"
  (at 190.5 107.95 90)
  (effects (font (size 1.27 1.27)) (justify left bottom)))
 (wire
  (pts (xy 190.5 118.11) (xy 190.5 120.65))
  (stroke (width 0) (type default)))
 (label "bxa"
  (at 190.5 120.65 270)
  (effects (font (size 1.27 1.27)) (justify right bottom)))
 (symbol
  (lib_id "Device:R")
  (at 190.5 114.3 0)
  (unit 1)
  (exclude_from_sim no)
  (in_bom yes)
  (on_board yes)
  (dnp no)
  (property "Reference" "R409" (at 193.04 113.03 0) (effects (font (size 1.27 1.27)) (justify left)))
  (property "Value" "47R" (at 193.04 115.57 0) (effects (font (size 1.27 1.27)) (justify left)))
  (property "Footprint" "Resistor_SMD:R_0603_1608Metric" (at 190.5 114.3 0) (effects (font (size 1.27 1.27)) (hide yes)))
  (property "Datasheet" "" (at 190.5 114.3 0) (effects (font (size 1.27 1.27)) (hide yes)))
  (property "Description" "" (at 190.5 114.3 0) (effects (font (size 1.27 1.27)) (hide yes)))
  (property "LCSC" "C23182" (at 190.5 114.3 0) (effects (font (size 1.27 1.27)) (hide yes)))
  (property "MPN" "0603WAF470JT5E" (at 190.5 114.3 0) (effects (font (size 1.27 1.27)) (hide yes)))
  (property "Assembly" "JLCPCB" (at 190.5 114.3 0) (effects (font (size 1.27 1.27)) (hide yes)))
  (property "Sim" "Rsta" (at 193.04 118.11 0) (effects (font (size 1.27 1.27)) (justify left)))
  (pin "1")
  (pin "2"))
 (wire
  (pts (xy 223.52 114.3) (xy 223.52 111.76))
  (stroke (width 0) (type default)))
 (label "cxa"
  (at 223.52 111.76 90)
  (effects (font (size 1.27 1.27)) (justify left bottom)))
 (wire
  (pts (xy 215.9 119.38) (xy 213.36 119.38))
  (stroke (width 0) (type default)))
 (label "bxa"
  (at 213.36 119.38 180)
  (effects (font (size 1.27 1.27)) (justify right bottom)))
 (wire
  (pts (xy 223.52 124.46) (xy 223.52 127))
  (stroke (width 0) (type default)))
 (label "emx"
  (at 223.52 127 270)
  (effects (font (size 1.27 1.27)) (justify right bottom)))
 (symbol
  (lib_id "Transistor_BJT:Q_NPN_BEC")
  (at 220.98 119.38 0)
  (unit 1)
  (exclude_from_sim no)
  (in_bom yes)
  (on_board yes)
  (dnp no)
  (property "Reference" "Q402" (at 215.9 101.65 0) (effects (font (size 1.27 1.27)) (justify left)))
  (property "Value" "2SC3356" (at 215.9 135.84 0) (effects (font (size 1.27 1.27)) (justify left)))
  (property "Footprint" "Package_TO_SOT_SMD:SOT-23" (at 220.98 119.38 0) (effects (font (size 1.27 1.27)) (hide yes)))
  (property "Datasheet" "" (at 220.98 119.38 0) (effects (font (size 1.27 1.27)) (hide yes)))
  (property "Description" "" (at 220.98 119.38 0) (effects (font (size 1.27 1.27)) (hide yes)))
  (property "LCSC" "C28646266" (at 220.98 119.38 0) (effects (font (size 1.27 1.27)) (hide yes)))
  (property "MPN" "2SC3356" (at 220.98 119.38 0) (effects (font (size 1.27 1.27)) (hide yes)))
  (property "Assembly" "JLCPCB" (at 220.98 119.38 0) (effects (font (size 1.27 1.27)) (hide yes)))
  (property "Sim" "Qxa" (at 215.9 138.38 0) (effects (font (size 1.27 1.27)) (justify left)))
  (pin "1")
  (pin "2")
  (pin "3"))
 (wire
  (pts (xy 233.68 107.95) (xy 233.68 105.41))
  (stroke (width 0) (type default)))
 (label "vfx"
  (at 233.68 105.41 90)
  (effects (font (size 1.27 1.27)) (justify left bottom)))
 (wire
  (pts (xy 233.68 115.57) (xy 233.68 118.11))
  (stroke (width 0) (type default)))
 (label "cxa"
  (at 233.68 118.11 270)
  (effects (font (size 1.27 1.27)) (justify right bottom)))
 (symbol
  (lib_id "Device:R")
  (at 233.68 111.76 0)
  (unit 1)
  (exclude_from_sim no)
  (in_bom yes)
  (on_board yes)
  (dnp no)
  (property "Reference" "R410" (at 236.22 110.49 0) (effects (font (size 1.27 1.27)) (justify left)))
  (property "Value" "100R" (at 236.22 113.03 0) (effects (font (size 1.27 1.27)) (justify left)))
  (property "Footprint" "Resistor_SMD:R_0603_1608Metric" (at 233.68 111.76 0) (effects (font (size 1.27 1.27)) (hide yes)))
  (property "Datasheet" "" (at 233.68 111.76 0) (effects (font (size 1.27 1.27)) (hide yes)))
  (property "Description" "" (at 233.68 111.76 0) (effects (font (size 1.27 1.27)) (hide yes)))
  (property "LCSC" "C22775" (at 233.68 111.76 0) (effects (font (size 1.27 1.27)) (hide yes)))
  (property "MPN" "0603WAF1000T5E" (at 233.68 111.76 0) (effects (font (size 1.27 1.27)) (hide yes)))
  (property "Assembly" "JLCPCB" (at 233.68 111.76 0) (effects (font (size 1.27 1.27)) (hide yes)))
  (property "Sim" "Rcxa" (at 236.22 115.57 0) (effects (font (size 1.27 1.27)) (justify left)))
  (pin "1")
  (pin "2"))
 (wire
  (pts (xy 269.24 121.92) (xy 269.24 111.76))
  (stroke (width 0) (type default)))
 (global_label "t1"
  (shape bidirectional)
  (at 269.24 111.76 90)
  (fields_autoplaced yes)
  (effects (font (size 1.27 1.27)) (justify left))
  (property "Intersheetrefs" "${INTERSHEET_REFS}" (at 269.24 111.76 0) (effects (font (size 1.27 1.27)) (justify left) (hide yes))))
 (wire
  (pts (xy 261.62 127) (xy 259.08 127))
  (stroke (width 0) (type default)))
 (label "bxb"
  (at 259.08 127 180)
  (effects (font (size 1.27 1.27)) (justify right bottom)))
 (wire
  (pts (xy 269.24 132.08) (xy 269.24 134.62))
  (stroke (width 0) (type default)))
 (label "emx"
  (at 269.24 134.62 270)
  (effects (font (size 1.27 1.27)) (justify right bottom)))
 (symbol
  (lib_id "Transistor_BJT:Q_NPN_BEC")
  (at 266.7 127 0)
  (unit 1)
  (exclude_from_sim no)
  (in_bom yes)
  (on_board yes)
  (dnp no)
  (property "Reference" "Q403" (at 261.62 102.75 0) (effects (font (size 1.27 1.27)) (justify left)))
  (property "Value" "2SC3356" (at 261.62 143.46 0) (effects (font (size 1.27 1.27)) (justify left)))
  (property "Footprint" "Package_TO_SOT_SMD:SOT-23" (at 266.7 127 0) (effects (font (size 1.27 1.27)) (hide yes)))
  (property "Datasheet" "" (at 266.7 127 0) (effects (font (size 1.27 1.27)) (hide yes)))
  (property "Description" "" (at 266.7 127 0) (effects (font (size 1.27 1.27)) (hide yes)))
  (property "LCSC" "C28646266" (at 266.7 127 0) (effects (font (size 1.27 1.27)) (hide yes)))
  (property "MPN" "2SC3356" (at 266.7 127 0) (effects (font (size 1.27 1.27)) (hide yes)))
  (property "Assembly" "JLCPCB" (at 266.7 127 0) (effects (font (size 1.27 1.27)) (hide yes)))
  (property "Sim" "Qxb" (at 261.62 146 0) (effects (font (size 1.27 1.27)) (justify left)))
  (pin "1")
  (pin "2")
  (pin "3"))
 (wire
  (pts (xy 279.4 105.41) (xy 279.4 102.87))
  (stroke (width 0) (type default)))
 (symbol
  (lib_id "power:VCC")
  (at 279.4 102.87 0)
  (unit 1)
  (exclude_from_sim no)
  (in_bom yes)
  (on_board yes)
  (dnp no)
  (property "Reference" "#PWR04008" (at 279.4 98.806 0) (effects (font (size 1.27 1.27)) (hide yes)))
  (property "Value" "VCC" (at 279.4 98.806 0) (effects (font (size 1.27 1.27))))
  (property "Footprint" "" (at 279.4 98.806 0) (effects (font (size 1.27 1.27)) (hide yes)))
  (property "Datasheet" "" (at 279.4 98.806 0) (effects (font (size 1.27 1.27)) (hide yes)))
  (property "Description" "" (at 279.4 98.806 0) (effects (font (size 1.27 1.27)) (hide yes)))
  (pin "1"))
 (wire
  (pts (xy 279.4 113.03) (xy 279.4 115.57))
  (stroke (width 0) (type default)))
 (label "vfx"
  (at 279.4 115.57 270)
  (effects (font (size 1.27 1.27)) (justify right bottom)))
 (symbol
  (lib_id "Device:R")
  (at 279.4 109.22 0)
  (unit 1)
  (exclude_from_sim no)
  (in_bom yes)
  (on_board yes)
  (dnp no)
  (property "Reference" "R411" (at 281.94 107.95 0) (effects (font (size 1.27 1.27)) (justify left)))
  (property "Value" "47R" (at 281.94 110.49 0) (effects (font (size 1.27 1.27)) (justify left)))
  (property "Footprint" "Resistor_SMD:R_0603_1608Metric" (at 279.4 109.22 0) (effects (font (size 1.27 1.27)) (hide yes)))
  (property "Datasheet" "" (at 279.4 109.22 0) (effects (font (size 1.27 1.27)) (hide yes)))
  (property "Description" "" (at 279.4 109.22 0) (effects (font (size 1.27 1.27)) (hide yes)))
  (property "LCSC" "C23182" (at 279.4 109.22 0) (effects (font (size 1.27 1.27)) (hide yes)))
  (property "MPN" "0603WAF470JT5E" (at 279.4 109.22 0) (effects (font (size 1.27 1.27)) (hide yes)))
  (property "Assembly" "JLCPCB" (at 279.4 109.22 0) (effects (font (size 1.27 1.27)) (hide yes)))
  (property "Sim" "Rfx" (at 281.94 113.03 0) (effects (font (size 1.27 1.27)) (justify left)))
  (pin "1")
  (pin "2"))
 (wire
  (pts (xy 299.72 107.95) (xy 299.72 105.41))
  (stroke (width 0) (type default)))
 (label "vfx"
  (at 299.72 105.41 90)
  (effects (font (size 1.27 1.27)) (justify left bottom)))
 (wire
  (pts (xy 299.72 115.57) (xy 299.72 118.11))
  (stroke (width 0) (type default)))
 (symbol
  (lib_id "power:GND")
  (at 299.72 118.11 0)
  (unit 1)
  (exclude_from_sim no)
  (in_bom yes)
  (on_board yes)
  (dnp no)
  (property "Reference" "#PWR04009" (at 299.72 122.174 0) (effects (font (size 1.27 1.27)) (hide yes)))
  (property "Value" "GND" (at 299.72 122.174 0) (effects (font (size 1.27 1.27)) (hide yes)))
  (property "Footprint" "" (at 299.72 122.174 0) (effects (font (size 1.27 1.27)) (hide yes)))
  (property "Datasheet" "" (at 299.72 122.174 0) (effects (font (size 1.27 1.27)) (hide yes)))
  (property "Description" "" (at 299.72 122.174 0) (effects (font (size 1.27 1.27)) (hide yes)))
  (pin "1"))
 (symbol
  (lib_id "Device:C")
  (at 299.72 111.76 0)
  (unit 1)
  (exclude_from_sim no)
  (in_bom yes)
  (on_board yes)
  (dnp no)
  (property "Reference" "C407" (at 302.26 110.49 0) (effects (font (size 1.27 1.27)) (justify left)))
  (property "Value" "100nF" (at 302.26 113.03 0) (effects (font (size 1.27 1.27)) (justify left)))
  (property "Footprint" "Capacitor_SMD:C_0603_1608Metric" (at 299.72 111.76 0) (effects (font (size 1.27 1.27)) (hide yes)))
  (property "Datasheet" "" (at 299.72 111.76 0) (effects (font (size 1.27 1.27)) (hide yes)))
  (property "Description" "" (at 299.72 111.76 0) (effects (font (size 1.27 1.27)) (hide yes)))
  (property "LCSC" "C14663" (at 299.72 111.76 0) (effects (font (size 1.27 1.27)) (hide yes)))
  (property "MPN" "CC0603KRX7R9BB104" (at 299.72 111.76 0) (effects (font (size 1.27 1.27)) (hide yes)))
  (property "Assembly" "JLCPCB" (at 299.72 111.76 0) (effects (font (size 1.27 1.27)) (hide yes)))
  (property "Sim" "Cfx2" (at 302.26 115.57 0) (effects (font (size 1.27 1.27)) (justify left)))
  (pin "1")
  (pin "2"))
 (text "Lbxb_x is a layout estimate (via inductance of the base bypass capacitor), not a part."
  (exclude_from_sim no)
  (at 15.24 154.98 0)
  (effects (font (size 2 2)) (justify left top)))
 (embedded_fonts no))
